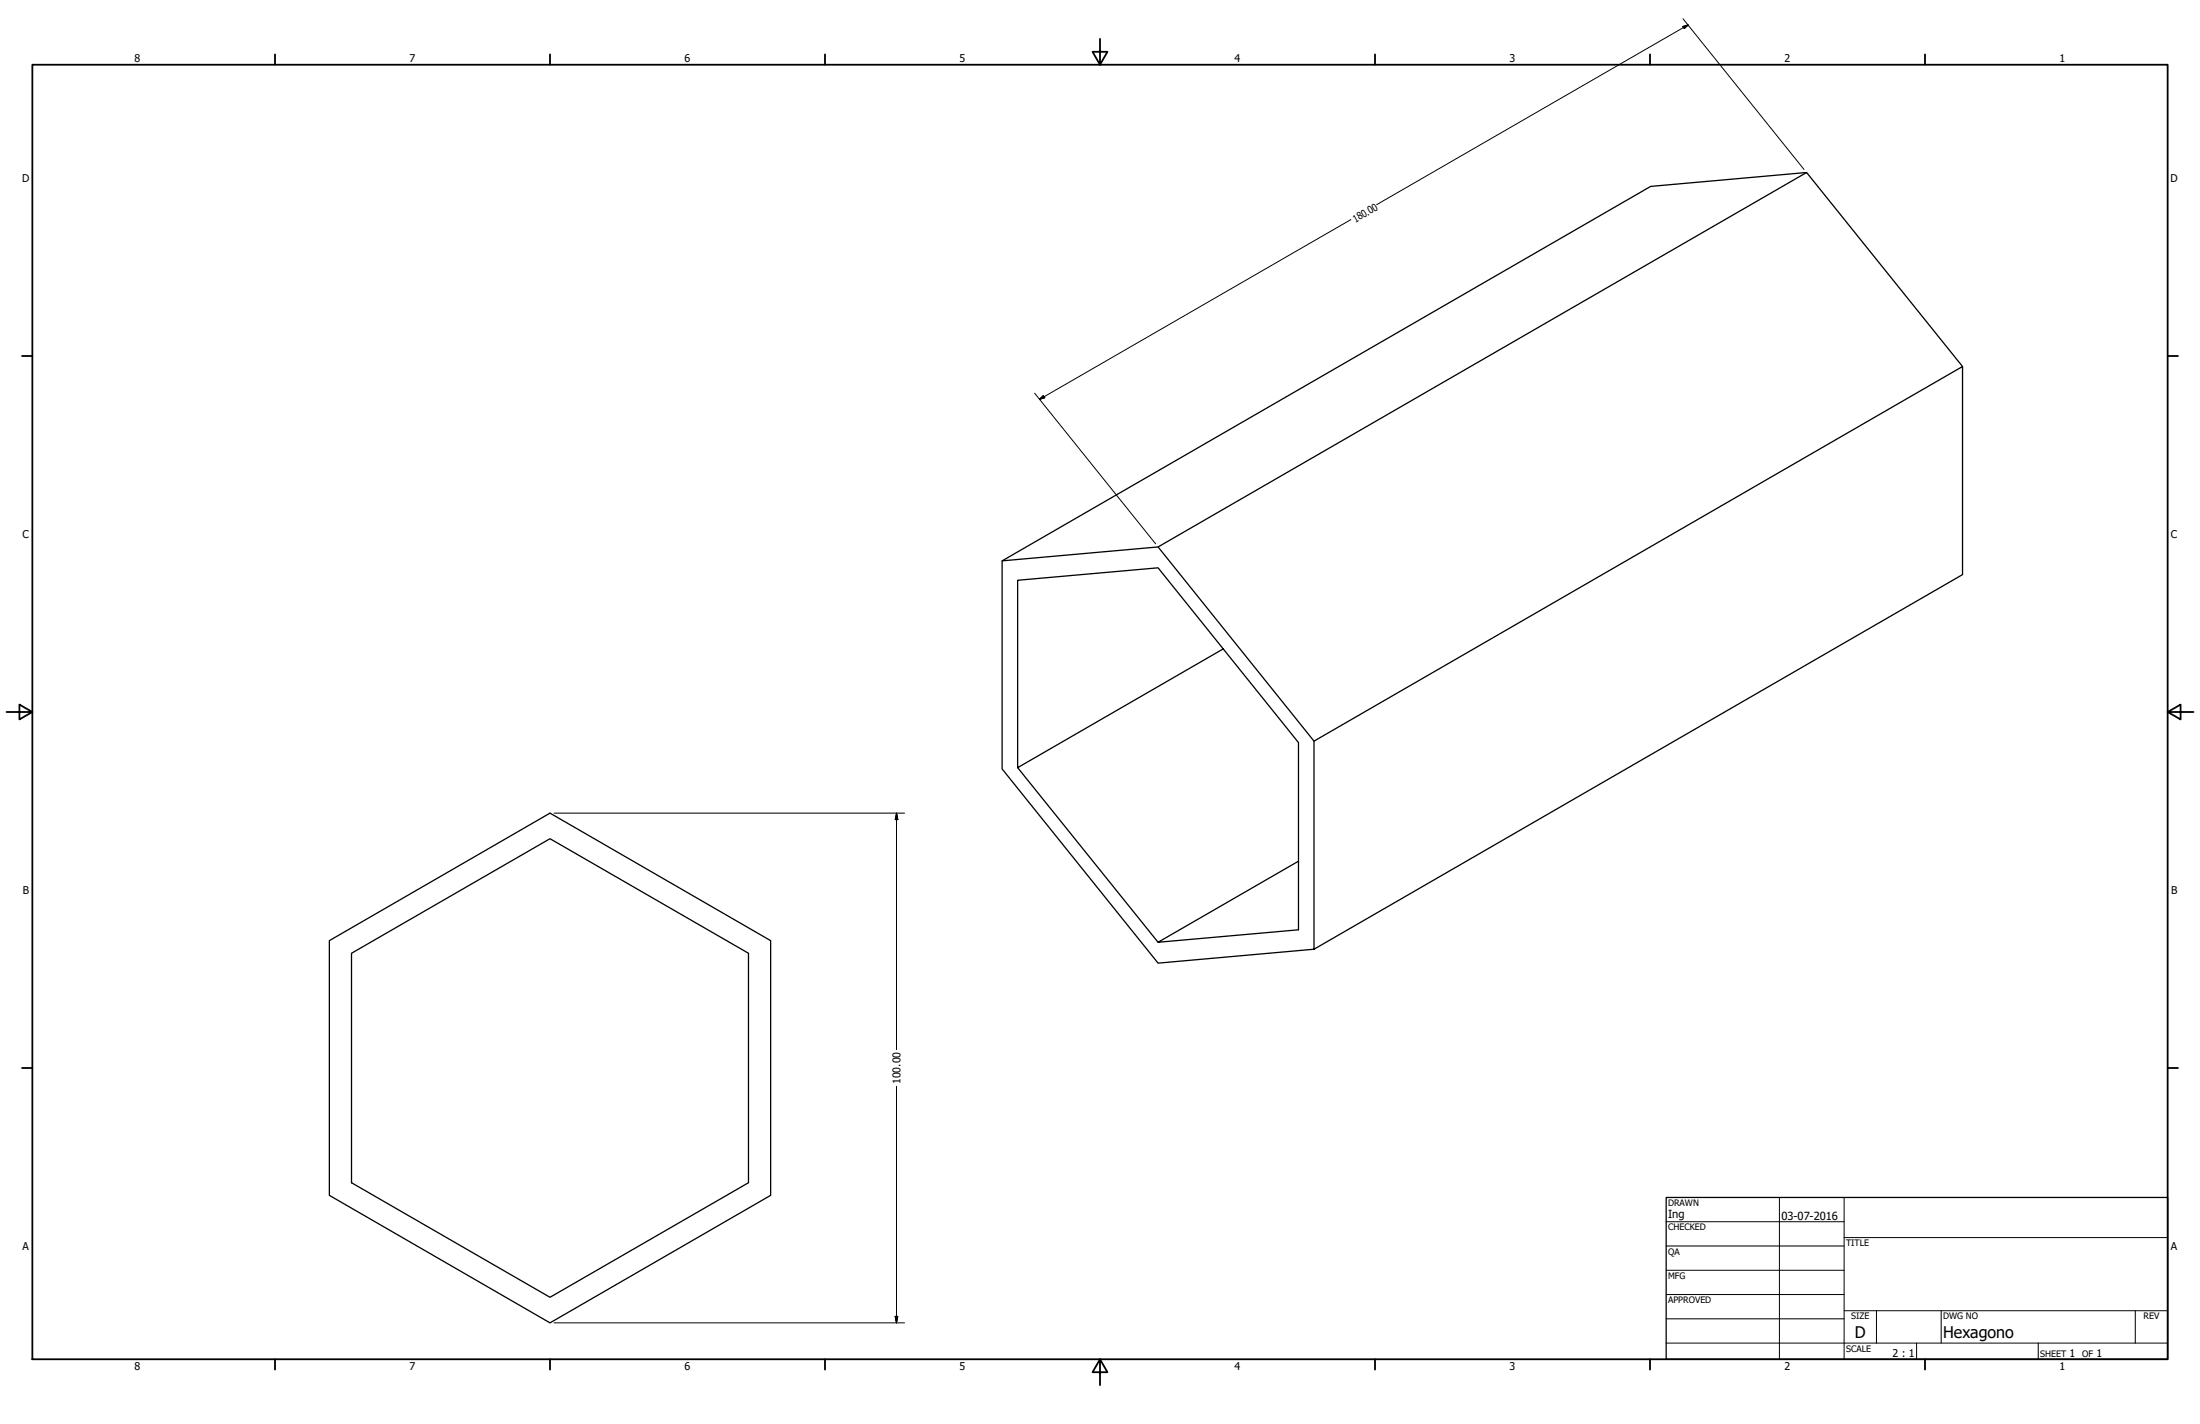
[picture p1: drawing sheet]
<svg xmlns="http://www.w3.org/2000/svg" width="864mm" height="559mm" viewBox="0 0 864 559" stroke-linecap="round" stroke-linejoin="round" font-family="sans-serif">
<!-- layer: Visible (ANSI) -->
<path d="M709.2 67.7l-61.2 5.5-254.6 146.9v81.7l61.2 76.2 61.2-5.5 254.6-147v-81.7l-254.6 147v81.7M770.4 143.8l-61.2-76.1-254.6 146.9-61.2 5.5M454.6 214.6l61.2 76.2M480.2 254.6l-80.7 46.6v-73.5l55.1-4.9 55.1 68.6v73.5l-55.1 4.9 55.1-31.9M399.5 301.2l55.1 68.6M129.3 369.1l86.6-50 86.6 50v100l-86.6 50-86.6-50zM138 374.1l77.9-45 77.9 45v90l-77.9 45-77.9-45z" fill="none" stroke="#000" stroke-width=".51"/>
<!-- layer: Border (ANSI) -->
<g fill="none" stroke="#000" stroke-width=".7">
<path d="M431.8 15.2v10.2l-2.9-5.1h5.8l-2.9 5.1M12.7 25.4h838.2v508h-838.2zM107.9 21.3v4.1M215.9 21.3v4.1M323.8 21.3v4.1M539.8 21.3v4.1M647.7 21.3v4.1M755.6 21.3v4.1M8.6 139.7h4.1M850.9 139.7h4.1M2.5 279.4h10.2l-5.1-2.9v5.8l5.1-2.9M850.9 279.4l5.1 2.9v-5.8l-5.1 2.9h10.2"/>
<path d="M8.6 419.1h4.1M850.9 419.1h4.1M107.9 533.4v4.1M215.9 533.4v4.1M323.8 533.4v4.1M431.8 533.4l2.9 5.1h-5.8l2.9-5.1v10.2M539.8 533.4v4.1M647.7 533.4v4.1M755.6 533.4v4.1"/>
</g>
<!-- layer: Title (ANSI) -->
<g fill="none" stroke="#000" stroke-width=".39">
<path d="M654 479.4h69.9M698.5 469.9v63.5M723.9 469.9v63.5M654 488.9h69.9M654 498.5h69.9M723.9 485.6h127M654 508h69.9M654 517.5h69.9M723.9 514.3h127M736.6 514.3v12.7M762 514.3v12.7M838.2 514.3v12.7"/>
<path d="M654 527h196.9M752.3 527v6.4M800.1 527v6.4"/>
</g>
<path d="M654 469.9h196.9v63.5h-196.9z" fill="none" stroke="#000" stroke-width=".51"/>
<!-- layer: Dimension (ANSI) -->
<path d="M660.5 10.4l2.1-.6-1.4 1.4zM660.7 7.4l47.5 59.1M662.6 9.8l-122.2 70.5M530.3 86.2l-122.2 70.5M406.1 154.3l47.5 59.1M408.1 156.7l1.4-1.4 .6 .8zM217.5 319.1h137.6M351.9 319.1l.5 2.5h-1zM351.9 319.1v92.8M351.9 426.3v92.8M217.5 519.1h137.6M351.4 516.6h1l-.5 2.5z" fill="none" stroke="#000" stroke-width=".39"/>
<path d="M661.2 11.2l1.4-1.4zM660.5 10.4l2.1-.6-1.4 1.4zM408.1 156.7l1.4-1.4zM408.1 156.7l1.4-1.4 .6 .8zM351.9 319.1l.5 2.5zM351.9 319.1l.5 2.5h-1zM351.4 516.6l.5 2.5zM351.4 516.6h1l-.5 2.5z" fill="#000" stroke="#000" stroke-width=".39"/>
<g font-size="6.3">
<text x="728.1" y="524.9">D</text>
<text x="762.8" y="525">Hexagono</text>
</g>
<g font-size="4.4">
<text x="654.8" y="477.8">Ing</text>
<text x="699.3" y="478.6">03-07-2016</text>
</g>
<g font-size="4.2">
<text x="52.8" y="24.4">8</text>
<text x="160.8" y="24.4">7</text>
<text x="268.7" y="24.4">6</text>
<text x="376.7" y="24.4">5</text>
<text x="484.6" y="24.4">4</text>
<text x="592.6" y="24.4">3</text>
<text x="700.5" y="24.4">2</text>
<text x="808.5" y="24.4">1</text>
<text x="8.8" y="71.4">D</text>
<text x="852" y="71.4">D</text>
<text x="8.9" y="211.1">C</text>
<text x="852.2" y="211.1">C</text>
<text x="9" y="350.8">B</text>
<text x="852.2" y="350.8">B</text>
<text x="353.4" y="425.4" transform="rotate(-90 353.4 425.4)">100.00</text>
<text x="8.9" y="490.5">A</text>
<text x="852.2" y="490.5">A</text>
<text x="742.9" y="532.6">2 : 1</text>
<text x="812.4" y="532.6">1</text>
<text x="823" y="532.6">1</text>
<text x="52.8" y="537.5">8</text>
<text x="160.8" y="537.5">7</text>
<text x="268.7" y="537.5">6</text>
<text x="376.7" y="537.5">5</text>
<text x="484.6" y="537.5">4</text>
<text x="592.6" y="537.5">3</text>
<text x="700.5" y="537.5">2</text>
<text x="808.5" y="537.5">1</text>
</g>
<text font-size="4.1" x="532.1" y="87.4" transform="rotate(-30 532.1 87.4)">180.00</text>
<g font-size="3.5">
<text x="654.8" y="473.2">DRAWN</text>
<text x="654.8" y="482.8">CHECKED</text>
<text x="724.7" y="488.9">TITLE</text>
<text x="654.8" y="492.3">QA</text>
<text x="654.8" y="501.8">MFG</text>
<text x="654.8" y="511.4">APPROVED</text>
<text x="726.7" y="517.7">SIZE</text>
<text x="762.8" y="517.7">DWG NO</text>
<text x="841.4" y="517.7">REV</text>
<text x="724.7" y="530.4">SCALE</text>
<text x="800.9" y="532.6">SHEET</text>
<text x="817.4" y="532.6">OF</text>
</g>
</svg>
